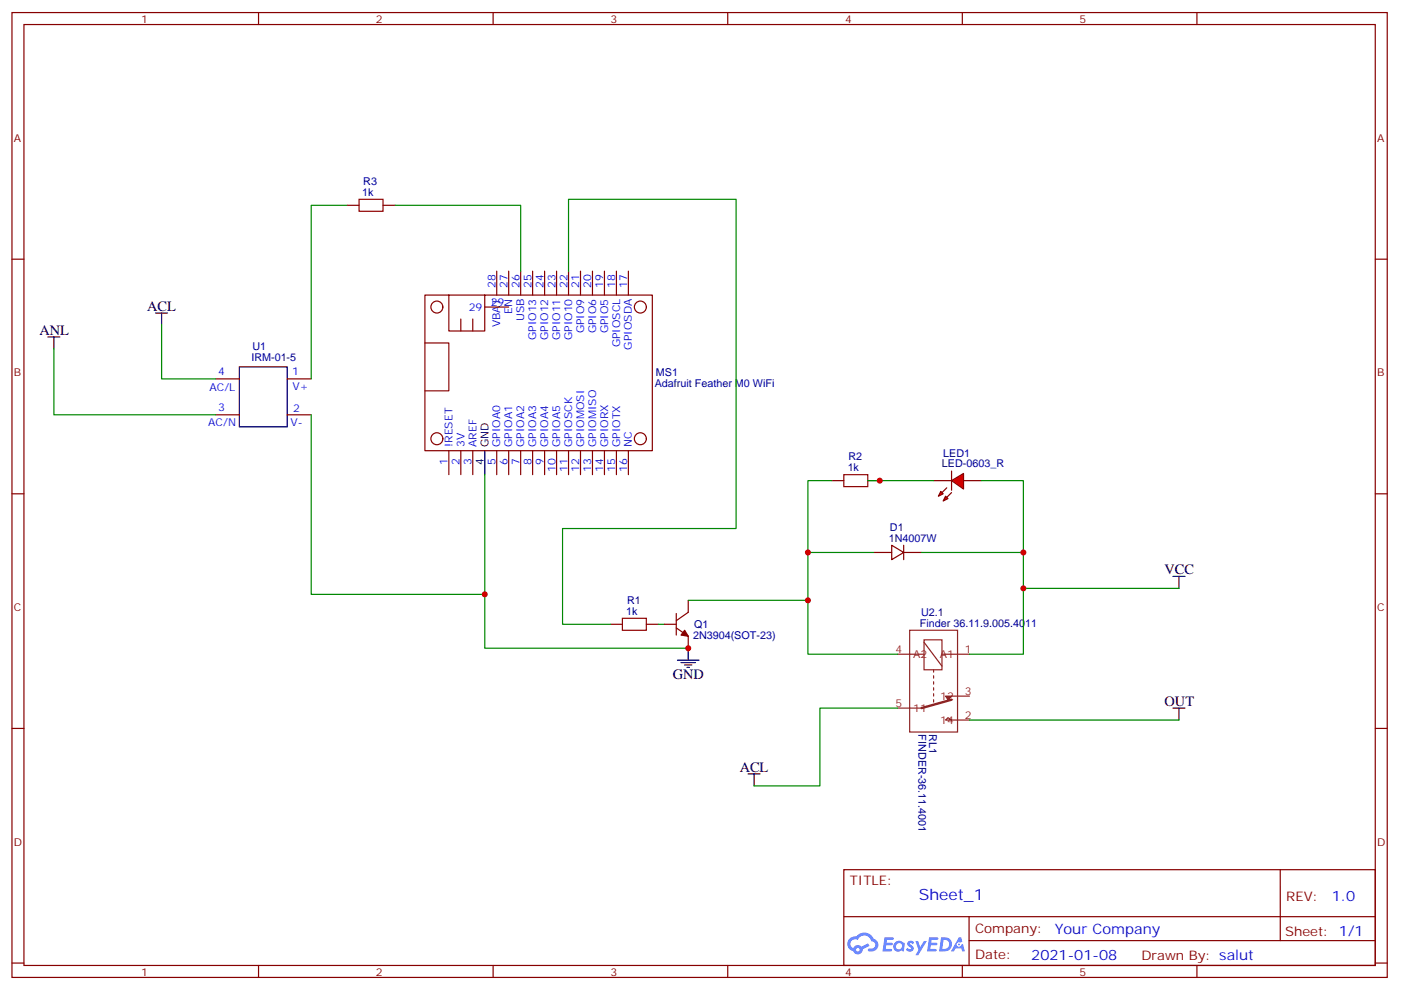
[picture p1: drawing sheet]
<svg xmlns="http://www.w3.org/2000/svg" width="413mm" height="292mm" viewBox="0 0 413 292" stroke-linecap="round" stroke-linejoin="round" font-family="sans-serif">
<g fill="none" stroke="#870000" stroke-width=".35">
<path d="M3.5 3.7h405.4v284.3h-405.4zM7.1 7.2h398.2v277.3h-398.2zM76.2 3.7v3.5M145.3 3.7v3.5M214.5 3.7v3.5M283.6 3.7v3.5M352.8 3.7v3.5M3.5 76.4h3.6M405.3 76.4h3.6M3.5 145.5h3.6M405.3 145.5h3.6M3.5 214.7h3.6"/>
<path d="M405.3 214.7h3.6M248.7 256.3h156.6v28.2h-156.6zM377.3 256.3v20.9M248.7 270.1h156.5M285.6 277.2h119.6M285.6 270.1v14.2M3.5 283.8h3.6M76.2 284.5v3.5M145.3 284.5v3.5M214.5 284.5v3.5M283.6 284.5v3.5M352.8 284.5v3.5"/>
<path d="M405.3 283.8h3.6"/>
</g>
<g fill="#5487ff">
<path d="M267.7 277.5a1.22 1.22 0 0 1 1.7 .2l-.4 .6a.47 .47 0 0 0-.3-.4 .47 .47 0 0 0-.5 .2l.1 .2a1.14 1.14 0 0 1 .8 1.8 1.14 1.14 0 0 1-1.9 0l-.2-.2 .5-.6 .7 .5a.29 .29 0 0 0 .3-.3 .29 .29 0 0 0-.2-.3 1.04 1.04 0 0 1-.6-1.7z"/>
<path d="M260.7 276.2h2.4l.3 .2-.2 .5-1.8 .1-.1 .8h1.5l.3 .4-.3 .4h-1.6l-.2 1.1h1.7l.2 .3-.2 .3-2.6 .1z"/>
<path d="M273.8 276.2h2.4l.3 .2-.1 .5-1.8 .1-.2 .8h1.6l.3 .4-.4 .4-1.6-.1-.1 1.1 1.7 .1 .2 .3-.2 .3-2.6 .1z"/>
<path d="M282.6 276.2h.7l.3 1.3-.6 .3a.69 .69 0 0 0-1 .3 .69 .69 0 0 0 .4 .9 .69 .69 0 0 0 .9-.6l.5-.2 .6 2.2h-.8l-.2-.9h-1.8l-.5 .9h-.8z"/>
<path d="M269.8 277.3h.8l.6 1.8 1.1-1.8h.9l-2.6 4.2h-.8l.9-1.5z"/>
<path d="M277.4 276.2l-.6 4.2h1.3a2.11 2.11 0 0 0 2.5-2.1 2.11 2.11 0 0 0-2.5-2.1zM278.1 277a1.39 1.39 0 0 1 1.7 1.4 1.39 1.39 0 0 1-1.8 1.2h-.3z"/>
<path d="M263.7 277.8a1.54 1.54 0 0 0-.1 2.2 1.54 1.54 0 0 0 2.2 .1l.6 .3 .3-2.3-.2-.3h-.4a1.49 1.49 0 0 0-2.4 0zM264 278.8a.94 .94 0 0 1 1.8 0 .94 .94 0 0 1-1.8 0z"/>
<path d="M250.4 276.6a2.18 2.18 0 0 0 1.1 3.7 1.44 1.44 0 0 0 1.6 .9 1.44 1.44 0 0 0 1.2-1.4l2-1.1-.5-.7-1.9 1a1.47 1.47 0 0 0-2.4 .4 1.39 1.39 0 0 1-.7-1.9 1.39 1.39 0 0 1 2-.5 2.12 2.12 0 0 1 2.2-1.3 2.12 2.12 0 0 1 1.9 1.7 1.14 1.14 0 0 1 1.1 1.4 1.14 1.14 0 0 1-1.7 .7 .43 .43 0 0 0-.5 .4 .43 .43 0 0 0 .4 .5 1.98 1.98 0 0 0 2.5-1.2 1.98 1.98 0 0 0-1.2-2.6 3.1 3.1 0 0 0-5.3-.6l-.9 .1zM252.3 279.9a.55 .55 0 0 1 1.1 0 .55 .55 0 0 1-1.1 0z"/>
<circle cx="282.6" cy="278.3" r=".26"/>
</g>
<path d="M14.1 99.3h3.5M15.9 99.3v3.5M45.9 92.3h3.5M47.6 92.3v3.5M70.6 108.1h14.1v17.7h-14.1zM142.9 132.8v7.1M199.7 194.6h6.3M200.7 195.3h4.3M201.8 196h2.1M202.5 196.7h.7M202.8 191v3.6" fill="none" stroke="#000" stroke-width=".35"/>
<g fill="none" stroke="#870000" stroke-width=".35">
<path d="M146.4 79.9v7.1M149.9 79.9v7.1M153.5 79.9v7.1M157 79.9v7.1M160.5 79.9v7.1M164 79.9v7.1M167.6 79.9v7.1M171.1 79.9v7.1M174.6 79.9v7.1M178.2 79.9v7.1M181.7 79.9v7.1M185.2 79.9v7.1"/>
<path d="M132.3 87h60v45.8h-67.1v-45.8h7.1v10.5h10.6v-10.5M135.8 94v3.5M139.3 94v3.5M142.9 90.5h7M63.5 111.7h7.1M84.7 111.7h7M125.2 101.1h7.1v14.1h-7.1M63.5 122.2h7.1M84.7 122.2h7M132.3 132.8v7.1M135.8 132.8v7.1M139.3 132.8v7.1"/>
<path d="M146.4 132.8v7.1M149.9 132.8v7.1M153.5 132.8v7.1M157 132.8v7.1M160.5 132.8v7.1M164 132.8v7.1M167.6 132.8v7.1M171.1 132.8v7.1M174.6 132.8v7.1M178.2 132.8v7.1M181.7 132.8v7.1M185.2 132.8v7.1"/>
<path d="M245.2 141.6h3.5M255.8 141.6h3.5M202.8 176.9v3.5l-3.5 2.5M257.5 162.8h5.3M262.8 160.7l3.5 2.1-3.5 2.1zM266.3 162.8h5.3M266.3 160.7v4.2M179.9 184h3.5M190.5 184h3.5M195.8 184h3.5M199.3 185l3.5 2.5v3.5M199.3 180.8v6.3"/>
<circle cx="128.8" cy="90.5" r="1.76"/>
<circle cx="188.7" cy="90.5" r="1.76"/>
<circle cx="128.8" cy="129.3" r="1.76"/>
<circle cx="188.7" cy="129.3" r="1.76"/>
</g>
<path d="M248.7 139.9h7.1v3.5h-7.1zM183.4 182.2h7.1v3.5h-7.1z" fill="none" stroke="#a10000" stroke-width=".35"/>
<path d="M194 184h1.8" fill="none" stroke="#008700" stroke-width=".35"/>
<g fill="none" stroke="#8c2424" stroke-width=".35">
<path d="M264.6 192.8h7.7M268.1 185.7h14.1v30h-14.1zM272.3 188.6h5.3v8.8h-5.3zM272.3 189.3l5.3 7M275.2 197.4v.7M275.2 199.1v.7M277.6 192.8h8.2M264.6 208.7h7M275.2 200.9v.7M275.2 202.7v.7M275.2 204.4v.7M275.2 206.2v.7"/>
<path d="M278.7 212.2l.7-.7 1.1 .7zM280.5 205.1h5.3M280.5 212.2h5.3"/>
</g>
<path d="M280.5 206.2l-8.9 2.5" fill="none" stroke="#8c2424" stroke-width=".71"/>
<path d="M278.7 205.1h1.8l-1.1 1.1z" fill="#8c2424" stroke="#8c2424" stroke-width=".35"/>
<path d="M201.8 185.7l1 1.8-2.1-.4z" fill="#870000" stroke="#870000" stroke-width=".35"/>
<g fill="#f00" stroke="#870000" stroke-width=".35">
<path d="M280.5 141.6l3.5-2.1v4.6z"/>
<path d="M280.5 138.8v5.7z"/>
</g>
<g fill="#870000" stroke="#870000" stroke-width=".35">
<path d="M280.5 145.2l-1.5 1.4z"/>
<path d="M277.6 145.2l1.4-1.4z"/>
</g>
<g fill="#f00" stroke="#870000" stroke-width=".35">
<path d="M278.7 146.2l.7 .7-1.4 .7z"/>
<path d="M277.3 144.8l.7 .7-1.4 .7z"/>
</g>
<path d="M102.3 60.5h3.5M112.9 60.5h3.5M275.2 141.6h5.3M284 141.6h5.3" fill="none" stroke="#870000" stroke-width=".35"/>
<path d="M105.8 58.7h7.1v3.6h-7.1z" fill="none" stroke="#a10000" stroke-width=".35"/>
<g fill="none" stroke="#008700" stroke-width=".35">
<path d="M102.3 60.5h-10.6v51.2M116.4 60.5h37.1v19.4M167.6 79.9v-21.2h49.4v97.1h-51.2v28.2h14.1M47.6 95.8v15.9h15.9M15.9 102.8v19.4h47.6M91.7 122.2v53h51.2M142.9 139.9v51.1h59.9M245.2 141.6h-7.1v35.3h-35.3M255.8 141.6h19.4M289.3 141.6h12.3v51.2h-15.8M238.1 176.9v15.9h26.5M238.1 162.8h19.4"/>
<path d="M271.6 162.8h30M301.6 173.4h45.9M264.6 208.7h-22.9v22.9h-19.5M285.8 212.2h61.7"/>
</g>
<path d="M345.7 169.9h3.5M347.5 169.9v3.5M345.7 208.7h3.5M347.5 208.7v3.5M220.5 228.1h3.5M222.2 228.1v3.5" fill="none" stroke="#000" stroke-width=".35"/>
<g fill="#c00">
<circle cx="259.3" cy="141.6" r=".88"/>
<circle cx="238.1" cy="162.8" r=".88"/>
<circle cx="301.6" cy="162.8" r=".88"/>
<circle cx="238.1" cy="176.9" r=".88"/>
<circle cx="202.8" cy="191" r=".88"/>
<circle cx="142.9" cy="175.2" r=".88"/>
<circle cx="301.6" cy="173.4" r=".88"/>
</g>
<text font-size="4.6" fill="#00f" x="270.8" y="265.3">Sheet_1</text>
<g font-size="4.2">
<text x="43.4" y="91.5">ACL</text>
<text x="11.6" y="98.6">ANL</text>
<text x="343.3" y="169.2">VCC</text>
<text x="198.3" y="200.2">GND</text>
<text x="343.3" y="208">OUT</text>
<text x="218" y="227.4">ACL</text>
</g>
<g font-size="4.2" fill="#00f">
<text x="392.5" y="265.6">1.0</text>
<text x="310.9" y="275.1">Your Company</text>
<text x="304" y="282.9">2021-01-08</text>
</g>
<g font-size="3.9" fill="#800">
<text x="250.5" y="260.9">TITLE:</text>
<text x="379.1" y="265.6">REV:</text>
<text x="287.4" y="275.1">Company:</text>
<text x="378.7" y="275.7">Sheet: 1/1</text>
<text x="287.4" y="282.8">Date:</text>
<text x="336.4" y="282.8">Drawn By: salut</text>
</g>
<g font-size="3.2" fill="#800">
<text x="41.6" y="6.7">1</text>
<text x="110.8" y="6.7">2</text>
<text x="179.9" y="6.7">3</text>
<text x="249.1" y="6.7">4</text>
<text x="318.2" y="6.7">5</text>
<text x="4.1" y="41.8">A</text>
<text x="405.9" y="41.8">A</text>
<text x="4.1" y="110.9">B</text>
<text x="405.9" y="110.9">B</text>
<text x="4.1" y="180.1">C</text>
<text x="405.9" y="180.1">C</text>
<text x="4.1" y="249.2">D</text>
<text x="405.9" y="249.2">D</text>
<text x="41.6" y="287.5">1</text>
<text x="110.8" y="287.5">2</text>
<text x="179.9" y="287.5">3</text>
<text x="249.1" y="287.5">4</text>
<text x="318.2" y="287.5">5</text>
</g>
<g font-size="3.2" fill="#000080">
<text x="106.7" y="57.7">1k</text>
<text x="107.1" y="54.5">R3</text>
<text x="74.1" y="106.4">IRM-01-5</text>
<text x="74.4" y="103.2">U1</text>
<text x="193.3" y="110.9">MS1</text>
<text x="193" y="114.1">Adafruit Feather M0 WiFi</text>
<text x="250.1" y="135.6">R2</text>
<text x="277.6" y="137.8">LED-0603_R</text>
<text x="278" y="134.6">LED1</text>
<text x="249.8" y="138.8">1k</text>
<text x="261.9" y="159.6">1N4007W</text>
<text x="262.3" y="156.5">D1</text>
<text x="184.8" y="177.9">R1</text>
<text x="184.6" y="181.2">1k</text>
<text x="204.6" y="185">Q1</text>
<text x="271.1" y="184.7">Finder 36.11.9.005.4011</text>
<text x="271.5" y="181.5">U2.1</text>
<text x="204.3" y="188.2">2N3904(SOT-23)</text>
<text x="270.7" y="216.4" transform="rotate(90 270.7 216.4)">FINDER-36.11.4001</text>
<text x="273.9" y="216.4" transform="rotate(90 273.9 216.4)">RL1</text>
</g>
<g font-size="3.2" fill="#00f">
<text x="146" y="84.8" transform="rotate(-90 146 84.8)">28</text>
<text x="149.6" y="84.8" transform="rotate(-90 149.6 84.8)">27</text>
<text x="153.1" y="84.8" transform="rotate(-90 153.1 84.8)">26</text>
<text x="156.6" y="84.8" transform="rotate(-90 156.6 84.8)">25</text>
<text x="160.2" y="84.8" transform="rotate(-90 160.2 84.8)">24</text>
<text x="163.7" y="84.8" transform="rotate(-90 163.7 84.8)">23</text>
<text x="167.2" y="84.8" transform="rotate(-90 167.2 84.8)">22</text>
<text x="170.7" y="84.8" transform="rotate(-90 170.7 84.8)">21</text>
<text x="174.3" y="84.8" transform="rotate(-90 174.3 84.8)">20</text>
<text x="177.8" y="84.8" transform="rotate(-90 177.8 84.8)">19</text>
<text x="181.3" y="84.8" transform="rotate(-90 181.3 84.8)">18</text>
<text x="184.9" y="84.8" transform="rotate(-90 184.9 84.8)">17</text>
<text x="138.1" y="91.5">29</text>
<text x="144.6" y="90.1">29</text>
<text x="151" y="92.4" transform="rotate(-90 151 92.4)">EN</text>
<text x="154.5" y="94.7" transform="rotate(-90 154.5 94.7)">USB</text>
<text x="147.5" y="96.5" transform="rotate(-90 147.5 96.5)">VBAT</text>
<text x="158" y="100.3" transform="rotate(-90 158 100.3)">GPIO13</text>
<text x="161.6" y="100.3" transform="rotate(-90 161.6 100.3)">GPIO12</text>
<text x="165.1" y="100.3" transform="rotate(-90 165.1 100.3)">GPIO11</text>
<text x="168.6" y="100.3" transform="rotate(-90 168.6 100.3)">GPIO10</text>
<text x="172.2" y="98.2" transform="rotate(-90 172.2 98.2)">GPIO9</text>
<text x="175.7" y="98.2" transform="rotate(-90 175.7 98.2)">GPIO6</text>
<text x="179.2" y="98.2" transform="rotate(-90 179.2 98.2)">GPIO5</text>
<text x="182.7" y="102.4" transform="rotate(-90 182.7 102.4)">GPIOSCL</text>
<text x="186.3" y="103" transform="rotate(-90 186.3 103)">GPIOSDA</text>
<text x="64.3" y="110.6">4</text>
<text x="86.1" y="110.6">1</text>
<text x="61.7" y="115.2">AC/L</text>
<text x="86.3" y="114.8">V+</text>
<text x="61.4" y="125.4">AC/N</text>
<text x="64.3" y="121.2">3</text>
<text x="85.6" y="125.4">V-</text>
<text x="86.4" y="121.5">2</text>
<text x="133.3" y="131.8" transform="rotate(-90 133.3 131.8)">!RESET</text>
<text x="136.9" y="131.8" transform="rotate(-90 136.9 131.8)">3V</text>
<text x="140.4" y="131.8" transform="rotate(-90 140.4 131.8)">AREF</text>
<text x="147.5" y="131.8" transform="rotate(-90 147.5 131.8)">GPIOA0</text>
<text x="151" y="131.8" transform="rotate(-90 151 131.8)">GPIOA1</text>
<text x="154.5" y="131.8" transform="rotate(-90 154.5 131.8)">GPIOA2</text>
<text x="158" y="131.8" transform="rotate(-90 158 131.8)">GPIOA3</text>
<text x="161.6" y="131.8" transform="rotate(-90 161.6 131.8)">GPIOA4</text>
<text x="165.1" y="131.8" transform="rotate(-90 165.1 131.8)">GPIOA5</text>
<text x="168.6" y="131.8" transform="rotate(-90 168.6 131.8)">GPIOSCK</text>
<text x="172.2" y="131.8" transform="rotate(-90 172.2 131.8)">GPIOMOSI</text>
<text x="175.7" y="131.8" transform="rotate(-90 175.7 131.8)">GPIOMISO</text>
<text x="179.2" y="131.8" transform="rotate(-90 179.2 131.8)">GPIORX</text>
<text x="182.7" y="131.8" transform="rotate(-90 182.7 131.8)">GPIOTX</text>
<text x="186.3" y="131.8" transform="rotate(-90 186.3 131.8)">NC</text>
<text x="131.9" y="137" transform="rotate(-90 131.9 137)">1</text>
<text x="135.5" y="137" transform="rotate(-90 135.5 137)">2</text>
<text x="139" y="137" transform="rotate(-90 139 137)">3</text>
<text x="146" y="137" transform="rotate(-90 146 137)">5</text>
<text x="149.6" y="137" transform="rotate(-90 149.6 137)">6</text>
<text x="153.1" y="137" transform="rotate(-90 153.1 137)">7</text>
<text x="156.6" y="137" transform="rotate(-90 156.6 137)">8</text>
<text x="160.2" y="137" transform="rotate(-90 160.2 137)">9</text>
<text x="163.7" y="139" transform="rotate(-90 163.7 139)">10</text>
<text x="167.2" y="139" transform="rotate(-90 167.2 139)">11</text>
<text x="170.7" y="139" transform="rotate(-90 170.7 139)">12</text>
<text x="174.3" y="139" transform="rotate(-90 174.3 139)">13</text>
<text x="177.8" y="139" transform="rotate(-90 177.8 139)">14</text>
<text x="181.3" y="139" transform="rotate(-90 181.3 139)">15</text>
<text x="184.9" y="139" transform="rotate(-90 184.9 139)">16</text>
</g>
<g font-size="3.2">
<text x="143.9" y="131.8" transform="rotate(-90 143.9 131.8)">GND</text>
<text x="142.5" y="137" transform="rotate(-90 142.5 137)">4</text>
</g>
<g font-size="3.2" fill="#8d2323">
<text x="264" y="192.4">4</text>
<text x="269.2" y="193.9">A2</text>
<text x="277" y="193.9">A1</text>
<text x="284.3" y="192.4">1</text>
<text x="264" y="208.3">5</text>
<text x="269.2" y="209.7">11</text>
<text x="277.1" y="206.2">12</text>
<text x="284.3" y="204.8">3</text>
<text x="277.1" y="213.3">14</text>
<text x="284.3" y="211.8">2</text>
</g>
</svg>
